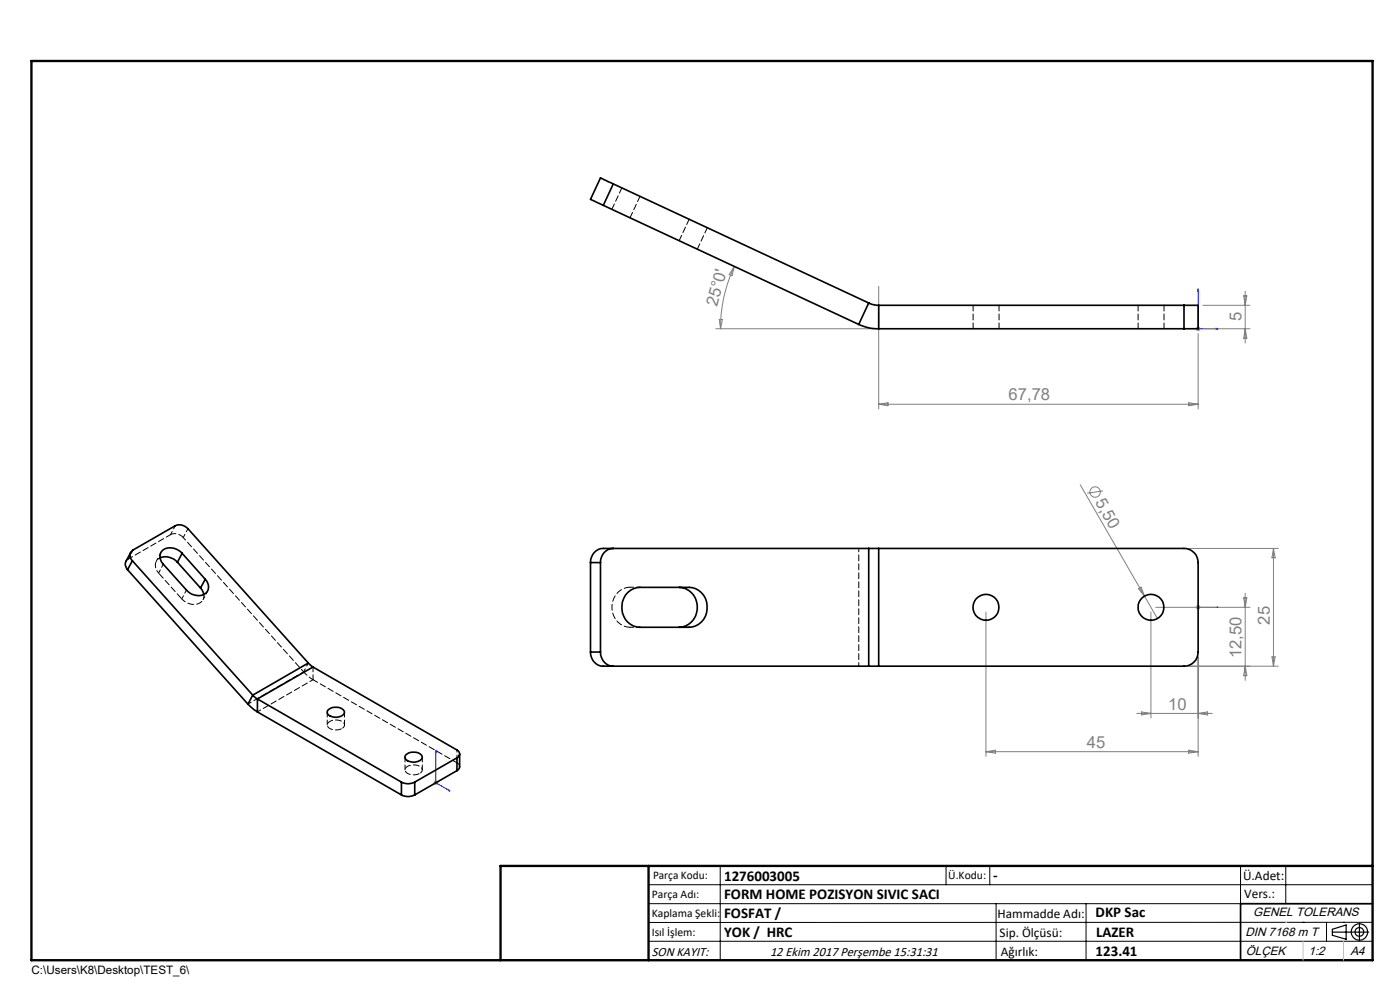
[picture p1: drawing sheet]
<svg xmlns="http://www.w3.org/2000/svg" width="297mm" height="210mm" viewBox="0 0 297 210" stroke-linecap="round" stroke-linejoin="round" font-family="sans-serif">
<g fill="none" stroke="#808080" stroke-width=".21">
<path d="M155.8 56.5l-.5 2-.6-.3zM155.8 56.5a30.7 30.7 0 0 0-2.9 13.2M151.8 69.7h33.6M152.6 67.8h.6l-.3 1.9zM186.4 60.7v26M253.7 69.7h1M253.8 69.4l.7 .7M254.2 70.8v15.9M254.2 69.2v1.1M254.5 69.4l-.7 .7M255.2 69.7h10M255.2 64.8h10"/>
<path d="M263.8 62.8h.7l-.3 2zM264.2 61.8v11M264.2 69.7l.3 2h-.7zM186.4 85.8h67.8M186.4 85.8l2-.4v.7zM252.2 85.4l2 .4-2 .3zM229.2 102.8l16.3 28.4M234 104.1l-3.4 .5M252.2 116.3h19M270.2 116.3v25M270.2 116.3l.3 2h-.7zM209.2 129.8v30.6"/>
<path d="M241.5 124.9l.6-.3 .7 1.8zM244.2 129.8v22.5M245.2 128.8h20M253.8 128.5l.7 .7M254.2 128.3v1M254.2 139.3v21.1M254.5 128.5l-.7 .7M263.8 126.8h.7l-.3 2zM264.2 125.8v18.5M269.8 139.3h.7l-.3 2zM209.2 159.4h45M209.2 159.4l2-.3v.7z"/>
<path d="M241.2 151.3h16M242.2 151l2 .3-2 .4zM252.2 141.3h19M252.2 159.1l2 .3-2 .4zM254.2 151.3l2-.3v.7zM264.2 141.3l.3 2h-.7zM92 166h1M92.1 165.7l.7 .7M92.5 165.6v.9M92.8 165.7l-.7 .7"/>
<circle cx="232.3" cy="104.4" r="1.11"/>
</g>
<g fill="none" stroke="#000" stroke-width=".25">
<path d="M282.6 197.7h7.8M282.6 197.1l3-.9v3l-3-.8zM288.4 195.8v3.8M106.2 203.7h185"/>
<circle cx="288.4" cy="197.7" r="1.74"/>
<circle cx="288.4" cy="197.7" r=".93"/>
</g>
<path d="M254.2 61.3l.1 .4h-.2zM254.2 61.3v8.4h4.2M258 69.6l.4 .1-.4 .1zM254.1 128.8h.2zM254.2 128.8h.1M254.2 128.8h4.2M258.4 128.8h-.4h.4M92.5 159.1v.4l-.1-.1zM92.5 159.1v6.9l3 1.8M95.1 167.5l.4 .3-.4-.1z" fill="none" stroke="#00f" stroke-width=".21"/>
<g fill="none" stroke="#000" stroke-width=".21">
<path d="M137.6 187.7h153.6M137.6 191.7h153.6M137.6 199.7h153.6M152.8 183.7v20M200.7 183.7v4M210 183.7v4M211.3 191.7v12M230.4 191.7v12M263.2 183.7v20M272.8 183.7v8M276.4 195.6h.1M281.4 195.6v4.1"/>
<path d="M285 195.6h.1M291.2 195.6l-153.6 .1"/>
</g>
<path d="M291.2 191.7h-28v12" fill="none" stroke="#000" stroke-width=".35"/>
<path d="M6.7 12.9h284.5v190.8h-284.5zM137.6 183.7v20M291.2 183.7h-185v20" fill="none" stroke="#000" stroke-width=".5"/>
<path d="M276.4 199.7v4M285 199.7v4" fill="none" stroke="#c0c0c0" stroke-width=".21"/>
<path d="M272.8 195.6h.1" fill="none" stroke="#c0c0c0" stroke-width=".25"/>
<g fill="#00f">
<path d="M258 69.6l.4 .1-.4 .1zM254.2 61.3l.1 .4h-.2z"/>
<path d="M95.1 167.5l.4 .3-.4-.1zM92.5 159.1v.4l-.1-.1z"/>
<path d="M258 128.8h.4zM254.1 128.8h.2z"/>
</g>
<g fill="none" stroke="#000" stroke-width=".35">
<path d="M130.1 39l-2.7-1.3-2.1 4.6 2.7 1.3M130.1 39l-2.1 4.6M130.1 39l54.2 25.3M128 43.6l54.2 25.2M182.2 68.8a9.3 9.3 0 0 0 4.2 .9M184.3 64.3l.7 .3 1.4 .2M184.3 64.3l-2.1 4.5M186.4 64.8v4.9M186.4 69.7h64.8M186.4 64.8h64.8M251.2 64.8h3v4.9h-3M251.2 64.8v4.9"/>
<path d="M27.7 117.2l-1.1 2.4 .5 1.3M28.1 118.9a1.43 1.43 0 0 1 .1-2.2l8.9-5.2a2.29 2.29 0 0 1 2.8 .6l25.5 28.5M28.1 118.9l25.5 28.6M28.1 118.9l-1 2M33.9 118.3a3.3 3.3 0 0 1 3.7 1M37.6 119.3l4.9 5.4M38.6 117.4a3.1 3.1 0 0 0-4.3-.5 2.1 2.1 0 0 0 .3 2.8l4.9 5.5a3 3 0 0 0 4.4 .5 2.1 2.1 0 0 0-.4-2.8M38.6 117.4l4.9 5.5M38.6 117.4l-1 1.9M125.3 119.3h2.1M125.3 119.3v19M127.4 119.3v19"/>
<path d="M130.1 116.3a2.84 2.84 0 0 0-2.7 3M184.3 116.3h-56.3a2.84 2.84 0 0 0-2.7 3M184.3 116.3h2.1M184.3 116.3v25M186.4 116.3h64.8a3 3 0 0 1 3 3v19a3 3 0 0 1-3 3h-64.8M186.4 116.3v25M27.1 120.9l25.5 28.5M42.5 124.7l.6 .8 .1 .6M43.5 122.9l-1 1.8M125.3 138.3a2.84 2.84 0 0 0 2.7 3h56.3M125.3 138.3h2.1M127.4 138.3a2.84 2.84 0 0 0 2.7 3"/>
<path d="M133.2 125.7a3.7 3.7 0 0 1 2.5-1.1h10.5a4.3 4.3 0 0 1 3.8 4.2 4.3 4.3 0 0 1-3.8 4.3h-10.5a4.3 4.3 0 0 1-3.6-2.9 4.3 4.3 0 0 1 1.1-4.5zM144.1 124.6a4.3 4.3 0 0 1 3.8 4.2 4.3 4.3 0 0 1-3.8 4.3M52.6 149.4l2 1.6M53.6 147.5l1 .8M53.6 147.5l-1 1.9M54.6 148.3l30.6 17.6M54.6 148.3v2.7M54.6 151l30.6 17.6M65.4 140.6l1 .9M65.4 140.6l-11.8 6.9M66.4 141.5l30.5 17.6a.89 .89 0 0 1 .6 .8 .89 .89 0 0 1-.6 .9M66.4 141.5l-11.8 6.8"/>
<path d="M69.7 150.5a2.41 2.41 0 0 1 3.4 .4 1.6 1.6 0 0 1-2.1 1.2l-.7-.1a.85 .85 0 0 1-.8-.6 .85 .85 0 0 1 .2-.9zM97.5 159.9v2.8l-.1 .4-.5 .4M184.3 141.3h2.1M85.2 165.9a3 3 0 0 0 2.8 0M85.2 168.6a3 3 0 0 0 2.8 0M85.2 165.9v2.7M86.2 160a2.41 2.41 0 0 1 3.4 .5 1.62 1.62 0 0 1-2.1 1.2l-1.1-.3a.75 .75 0 0 1-.2-1.4zM88 165.9v2.7M96.9 160.8l-8.9 5.1M96.9 160.8v2.7M96.9 163.5l-8.9 5.1"/>
<circle cx="209.2" cy="128.8" r="2.76"/>
<circle cx="244.2" cy="128.8" r="2.75"/>
</g>
<path d="M131.9 39.8l-2.1 4.6M135.8 41.6l-2.1 4.6M146.2 46.5l-2.1 4.5M147.9 52.8l2.2-4.5M206.4 64.7v5M211.9 69.7v-5M241.4 64.7v5M246.9 69.7v-5M133.7 133.1a4.3 4.3 0 0 1-3.9-4.3 4.3 4.3 0 0 1 3.9-4.2" fill="none" stroke="#000" stroke-width=".21" stroke-dasharray="1.3 .6"/>
<g fill="none" stroke="#000" stroke-width=".21" stroke-dasharray="1.3 .6" stroke-dashoffset=".5">
<path d="M27.2 118.6l1-1.9M34.1 117.2l-1 1.9M34.6 119.7l-.9 1.9M37.2 111.5l-1 1.9M38.9 114l1-1.9M39.6 125.2l-1 1.8M43.1 127.2l1-1.9M135.8 133.1h-2.1M135.8 124.6h-2.1M52.6 149.3l11.8-6.8M54.6 151l11.8-6.8M65.4 140.6l-1 1.9"/>
<path d="M182.2 141.3v-25M96.9 161.8l.5 .4 .1 .4"/>
</g>
<path d="M33.7 121.6l4.9 5.4M72.6 154.5a2.32 2.32 0 0 1-3.2-.6 1.59 1.59 0 0 1 2.1-1.2l.7 .2a.85 .85 0 0 1 .9 .7 .85 .85 0 0 1-.5 .9M89.1 164.1a2.32 2.32 0 0 1-3.2-.7 1.59 1.59 0 0 1 2.1-1.1l.7 .1a.85 .85 0 0 1 .9 .7 .85 .85 0 0 1-.5 1" fill="none" stroke="#000" stroke-width=".21" stroke-dasharray="1.3 .6" stroke-dashoffset="-.2"/>
<path d="M96.9 159.1v1.6" fill="none" stroke="#000" stroke-width=".21" stroke-dasharray="1.3 .6" stroke-dashoffset=".8"/>
<path d="M36.2 113.4a2.3 2.3 0 0 1 2.7 .6M96.9 161.8l-30.5-17.6" fill="none" stroke="#000" stroke-width=".21" stroke-dasharray="1.3 .6" stroke-dashoffset=".1"/>
<path d="M33.7 121.6a1.98 1.98 0 0 1 .3-3.3M64.4 142.5l-25.5-28.5" fill="none" stroke="#000" stroke-width=".21" stroke-dasharray="1.3 .6" stroke-dashoffset=".6"/>
<path d="M43.2 126.1a2.05 2.05 0 0 1-2.9 2l-.9-.4-.8-.7M64.4 142.5l2 1.7" fill="none" stroke="#000" stroke-width=".21" stroke-dasharray="1.3 .6" stroke-dashoffset=".3"/>
<path d="M27.2 118.6l9-5.2M66.4 141.5v2.7M69.4 151.1v2.7M73.1 153.8v-2.7M85.9 160.6v2.7M89.6 163.3v-2.7" fill="none" stroke="#000" stroke-width=".21" stroke-dasharray="1.3 .6" stroke-dashoffset=".2"/>
<path d="M26.7 119.1l.5-.5" fill="none" stroke="#000" stroke-width=".21" stroke-dasharray="1.3 .6" stroke-dashoffset=".4"/>
<g font-size="3.5" fill="#808080">
<text x="152.1" y="65.2" transform="rotate(-75 152.1 65.2)">25°0'</text>
<text x="263.4" y="68.1" transform="rotate(-90 263.4 68.1)">5</text>
<text x="214" y="84.9">67,78</text>
<text x="232.2" y="106.5" transform="rotate(60 232.2 106.5)">5,50</text>
<text x="269.4" y="132.5" transform="rotate(-90 269.4 132.5)">25</text>
<text x="263.4" y="139.6" transform="rotate(-90 263.4 139.6)">12,50</text>
<text x="247.8" y="150.5">10</text>
<text x="230.6" y="158.6">45</text>
</g>
<g font-size="3.2">
<text x="153.6" y="186.8">1276003005</text>
<text x="153.6" y="190.8">FORM HOME POZISYON SIVIC SACI</text>
<text x="210.7" y="186.6">-</text>
<text x="153.6" y="194.8">FOSFAT /</text>
<text x="232.4" y="194.5">DKP Sac</text>
<text x="153.6" y="198.8">YOK / HRC</text>
<text x="232.4" y="202.8">123.41</text>
<text x="232.5" y="198.8">LAZER</text>
</g>
<g font-size="2.8">
<text x="263.7" y="186.7">Ü.Adet:</text>
<text x="263.9" y="190.5">Vers.:</text>
<text x="211.6" y="194.8">Hammadde Adı:</text>
<text x="138.3" y="202.8">SON KAYIT:</text>
<text x="163.4" y="202.8">12 Ekim 2017 Perşembe 15:31:31</text>
<text x="212.1" y="198.7">Sip. Ölçüsü:</text>
<text x="212.3" y="202.7">Ağırlık:</text>
</g>
<g font-size="2.6">
<text x="265.9" y="194.4">GENEL TOLERANS</text>
<text x="264.2" y="198.5">DIN 7168 m T</text>
<text x="264.3" y="202.6">ÖLÇEK</text>
<text x="277.6" y="202.6">1:2</text>
<text x="286.5" y="202.6">A4</text>
</g>
<g font-size="2.5">
<text x="138.3" y="190.5">Parça Adı:</text>
<text x="138.5" y="186.5">Parça Kodu:</text>
<text x="201.2" y="186.5">Ü.Kodu:</text>
<text x="138.3" y="194.5">Kaplama Şekli:</text>
<text x="138.3" y="198.6">Isıl İşlem:</text>
<text x="6.7" y="206.7">C:\Users\K8\Desktop\TEST_6\</text>
</g>
</svg>
